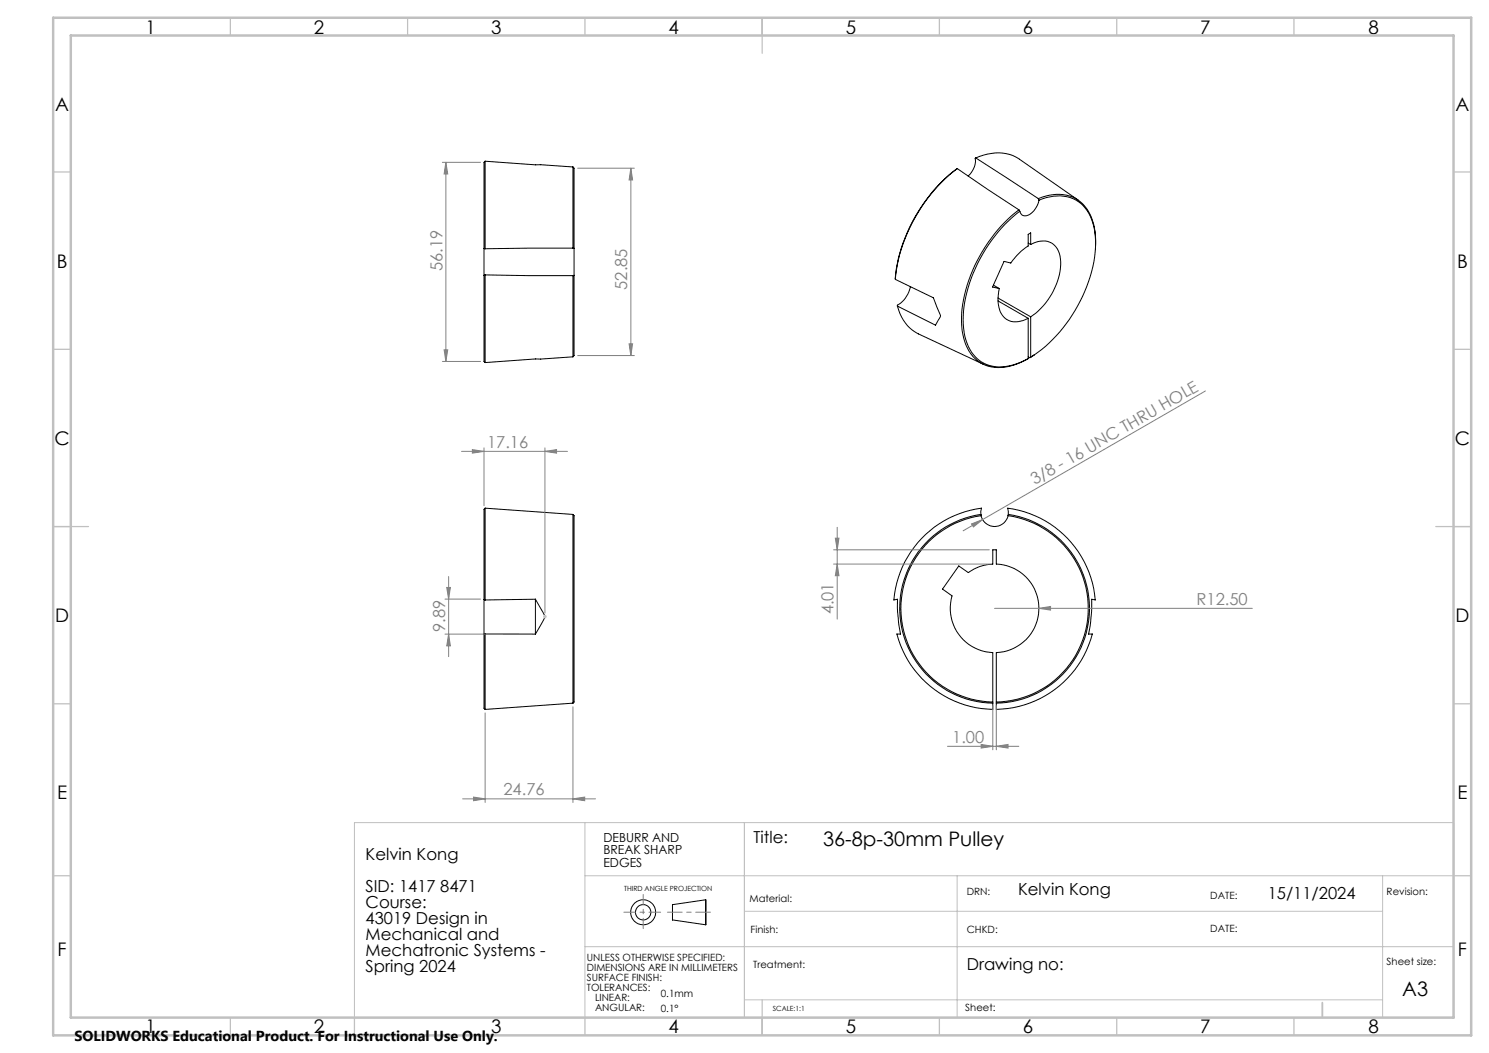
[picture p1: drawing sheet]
<svg xmlns="http://www.w3.org/2000/svg" width="420mm" height="297mm" viewBox="0 0 420 297" stroke-linecap="round" stroke-linejoin="round" font-family="sans-serif">
<g fill="none" stroke="#000" stroke-width=".28">
<path d="M136.8 45.5v24.7M136.8 45.5l24.8 1.6M136.8 45.5l-.3 .3v24.3M161.6 47.1v22.9M161.6 47.1a2.95 2.95 0 0 1 .3 2.4v20.6M270 47.6a45.8 45.8 0 0 0-17.4 31.2M270 47.6l17.4 11.6M270 47.6a44.6 44.6 0 0 0-17.4 31.2M275.2 44.6l-.1 .1a5.6 5.6 0 0 1-2 5M275.2 44.6l17.7 11.4M275.2 44.6a12.4 12.4 0 0 1 12.3 .3l16.7 11.6M287.4 59.2a42.5 42.5 0 0 0-16.2 30.5 14.5 14.5 0 0 0 4.6 12.1 11.4 11.4 0 0 0 11.9 .5l2.3-1.2"/>
<path d="M287.4 59.2l.3 .4M287.7 59.6a41.8 41.8 0 0 0-16 30.7 13.7 13.7 0 0 0 5 11.7 11.6 11.6 0 0 0 11.2 .2l2.1-1.1M292.9 56a11.2 11.2 0 0 1 12.4 1.4 16.2 16.2 0 0 1 3.7 12.8M292.9 56l.2 .5M293.1 56.5a5.2 5.2 0 0 1-4 4.4l-.9-.3-.5-1M293.1 56.5a10.9 10.9 0 0 1 12.4 1.5 15.9 15.9 0 0 1 3.5 12 41.8 41.8 0 0 1-18.3 30.7M136.5 70.1v7.5M136.5 77.6v24.3l.3 .4M136.5 70.1l.3 .1M136.8 77.5l24.8 .2M136.8 77.5v24.8M136.8 77.5l-.3 .1"/>
<path d="M161.6 70l-24.8 .2M161.6 77.7v22.9M161.6 70l.3 .1M161.9 70.1v7.6M161.9 77.7v20.5a2.95 2.95 0 0 1-.3 2.4M161.9 77.7h-.3M252.6 78.8l10.7 5.2 2 4.9a1.64 1.64 0 0 1-.8 1.6l-.6 1.2-10.8-5.4M290 68.6l.7 .4M290.7 69a5.2 5.2 0 0 1 7.6 1.3 12.5 12.5 0 0 1-.8 10.9 18.9 18.9 0 0 1-6.8 8.2M290.7 69v-3.3l-.7 .4v3.3a17.5 17.5 0 0 0-4.9 4.8l-1.9-.5-3.2 7.3 1.9 .4M253.1 86.3a11.8 11.8 0 0 0 6 7.9l18.3 8.6M256.8 80.9a7.9 7.9 0 0 1-3.7 5.2v.2"/>
<path d="M280.2 80.4l1.7 1M281.5 84.9l8.5 4.9M281.5 84.1l9.2 5.3M281.9 81.4a8.4 8.4 0 0 0 1.7 8.5 5.9 5.9 0 0 0 6.4-.1M290 89.8v11.3M290.7 89.4v11.3M161.6 100.6l-24.8 1.7M290 100.6l.5 .3M290.7 100.7l-.2 .2M291.7 100.1l-1.2 .8M136.8 143.3v25.9M136.8 143.3l24.8 1.8"/>
<path d="M136.8 143.3l-.3 .3v25.5M161.6 145.1v53.2M161.6 145.1l.3 .3v52.6l-.3 .3M276.7 145.1a26.8 26.8 0 0 0-22.9 28.2 26.8 26.8 0 0 0 26.2 25M276.7 145.1l.2-1.8a28.5 28.5 0 0 0-24.8 25.9l1.1-.2v3.7l.8 6.2-1-.1a28.5 28.5 0 0 0 27 21.3v-16a12.5 12.5 0 0 1-11.5-16l-2.6-1.9 4.5-6.6 2.7 1.9a12.3 12.3 0 0 1 6.9-2.4v-4h1v4a12.5 12.5 0 0 1 12 12.5 12.5 12.5 0 0 1-12 12.5v16a28.6 28.6 0 0 0 27.1-21.3l-1 .1 .8-6.4v-3.5l1 .2a28.4 28.4 0 0 0-24.7-25.9l.2 1.8M276.7 145.1v.3M276.7 145.4a26.4 26.4 0 0 0-22.5 27.9 26.4 26.4 0 0 0 25.8 24.7M276.7 145.4a3.9 3.9 0 0 0 3.8 3.1 3.9 3.9 0 0 0 3.8-3.1M284.3 145.4a26.4 26.4 0 0 1 22.6 27.9 26.4 26.4 0 0 1-25.9 24.7M284.4 145.1a26.8 26.8 0 0 1 22.9 28.2 26.8 26.8 0 0 1-26.3 25M284.4 145.1l-.1 .3M136.5 169.1v9.8"/>
<path d="M136.5 178.9v20.9l.3 .3M136.5 169.1l.3 .1M136.8 178.8v21.3M136.8 169.2l14.2-.2 2.7 5-2.7 4.9M136.8 178.8l14.2 .1M136.8 178.8l-.3 .1M151 169v9.9M161.6 198.3l-24.8 1.8M189.7 255.2l9.4-1.4v7l-9.4-1.3z"/>
<circle cx="181.4" cy="257.3" r="3.5"/>
<circle cx="181.4" cy="257.3" r="2.16"/>
</g>
<g fill="none" stroke="#808080" stroke-width=".28">
<path d="M124.8 45.8h10.7M125.8 45.8v56.1M125.8 45.8l.5 3.3h-1zM162.9 47.4h16M177.9 47.4v52.9M177.9 47.4l.5 3.4h-1zM125.3 98.7h1l-.5 3.2zM177.4 97h1l-.5 3.3zM124.8 101.9h10.7M162.9 100.3h16M340 110.3l-62.8 36.2M130.2 127.3h29.9"/>
<path d="M133.2 126.8l3.3 .5-3.3 .5zM136.5 126.3v16.3M153.7 127.3l3.3-.5v1zM153.7 126.3v46.6M235.1 155.1h43.9M235.1 159.1h43.9M235.6 151.8h1l-.5 3.3zM236.1 148.7v25.9M236.1 159.1l.5 3.3h-1zM274 147.8l3.2-1.3-2.6 2.1zM277.2 146.5l-5.5 3.2M125.5 178.9h24.5"/>
<path d="M125.5 169h10M126 165.7h1l-.5 3.3zM126.5 162.6v22.6M126.5 178.9l.5 3.3h-1zM280.5 171.6h72.7M293.1 171.6l3.2-.5v1zM161.6 199.4v26.9M280 199v12.5M281 199v12.5M136.8 201.1v25.2M267.3 210.5h20.1M276.8 210l3.2 .5-3.2 .5z"/>
<path d="M281 210.5l3.3-.5v1zM130.5 225.3h37.5M133.6 224.8l3.2 .5-3.2 .5zM161.6 225.3l3.3-.5v1z"/>
</g>
<g fill="none" stroke="#c0c0c0" stroke-width=".28">
<path d="M153.2 173.9h1M153.4 173.6l.7 .7M153.7 173.4v1M154.1 173.6l-.7 .7M100 232h310v55h-310zM165 232v55M210 232v55M165 247h245M210 257h180M270 247v40M390 247v40M165 267h245"/>
<path d="M210 282h180"/>
</g>
<path d="M176 257.3h10.3" fill="none" stroke="#808080" stroke-width=".28" stroke-dasharray="15.2 1.3 1.3 1.3" stroke-dashoffset="12"/>
<path d="M188.3 257.3h12.1" fill="none" stroke="#808080" stroke-width=".28" stroke-dasharray="15.2 1.3 1.3 1.3" stroke-dashoffset="11.1"/>
<path d="M181.4 261.9v-9.6" fill="none" stroke="#808080" stroke-width=".28" stroke-dasharray="15.2 1.3 1.3 1.3" stroke-dashoffset="12.3"/>
<g fill="none" stroke="#c0c0c0" stroke-width=".35">
<path d="M65 5v5M115 5v5M165 5v5M215 5v10M265 5v5M315 5v5M365 5v5M15 48.5h5M410 48.5h5M15 98.5h5M410 98.5h5M15 148.5h10"/>
<path d="M405 148.5h10M15 198.5h5M410 198.5h5M15 247h5M410 247h5M65 287v5M100 287v5M165 287v5M215 282v10M265 287v5M315 287v5M365 287v5"/>
</g>
<path d="M373 282.8v4.2" fill="none" stroke="#c0c0c0" stroke-width=".5"/>
<path d="M15 5h400v287h-400zM20 10h390v277h-390z" fill="none" stroke="#c0c0c0" stroke-width=".7"/>
<g fill="#808080">
<path d="M293.1 171.6l3.2-.5v1z"/>
<path d="M274 147.8l3.2-1.3-2.6 2.1z"/>
<path d="M153.7 127.3l3.3-.5v1zM133.2 126.8l3.3 .5-3.3 .5z"/>
<path d="M161.6 225.3l3.3-.5v1zM133.6 224.8l3.2 .5-3.2 .5z"/>
<path d="M276.8 210l3.2 .5-3.2 .5zM281 210.5l3.3-.5v1z"/>
<path d="M126.5 178.9l.5 3.3h-1zM126 165.7h1l-.5 3.3zM125.3 98.7h1l-.5 3.2zM125.8 45.8l.5 3.3h-1z"/>
<path d="M235.6 151.8h1l-.5 3.3zM236.1 159.1l.5 3.3h-1zM177.9 47.4l.5 3.4h-1zM177.4 97h1l-.5 3.3z"/>
</g>
<g font-size="5.6">
<text x="232.1" y="238.6">36-8p-30mm Pulley</text>
<text x="395.5" y="280.8">A3</text>
</g>
<g font-size="5.3">
<text x="41" y="9.5">1</text>
<text x="88.5" y="9.5">2</text>
<text x="138.5" y="9.5">3</text>
<text x="188.5" y="9.5">4</text>
<text x="238.5" y="9.5">5</text>
<text x="288.5" y="9.5">6</text>
<text x="338.5" y="9.5">7</text>
<text x="386" y="9.5">8</text>
<text x="15.6" y="31.3">A</text>
<text x="410.6" y="31.3">A</text>
<text x="16" y="75.5">B</text>
<text x="411" y="75.5">B</text>
<text x="15.4" y="125.5">C</text>
<text x="410.4" y="125.5">C</text>
<text x="15.5" y="175.5">D</text>
<text x="410.5" y="175.5">D</text>
<text x="16.1" y="225.5">E</text>
<text x="411.1" y="225.5">E</text>
<text x="16.2" y="269.8">F</text>
<text x="411.2" y="269.8">F</text>
<text x="41" y="291.5">1</text>
<text x="88.5" y="291.5">2</text>
<text x="138.5" y="291.5">3</text>
<text x="188.5" y="291.5">4</text>
<text x="238.5" y="291.5">5</text>
<text x="288.5" y="291.5">6</text>
<text x="338.5" y="291.5">7</text>
<text x="386" y="291.5">8</text>
</g>
<g font-size="4.7" fill="#808080">
<text x="124.8" y="76.5" transform="rotate(-90 124.8 76.5)">56.19</text>
<text x="176.9" y="81.7" transform="rotate(-90 176.9 81.7)">52.85</text>
<text x="137.4" y="126.3">17.16</text>
<text x="291.9" y="136.9" transform="rotate(-30 291.9 136.9)">3/8 - 16 UNC THRU HOLE</text>
<text x="235.1" y="173.3" transform="rotate(-90 235.1 173.3)">4.01</text>
<text x="337.5" y="170.6">R12.50</text>
<text x="125.5" y="178.2" transform="rotate(-90 125.5 178.2)">9.89</text>
<text x="268.6" y="209.5">1.00</text>
<text x="142" y="224.3">24.76</text>
</g>
<g font-size="4.7">
<text x="212.5" y="237.7">Title:</text>
<text x="103.1" y="242.5">Kelvin Kong</text>
<text x="103.1" y="251.5">SID: 1417 8471</text>
<text x="103.1" y="256">Course:</text>
<text x="287.2" y="252.6">Kelvin Kong</text>
<text x="357.6" y="253.6">15/11/2024</text>
<text x="103.1" y="260.6">43019 Design in</text>
<text x="103.1" y="265.1">Mechanical and</text>
<text x="103.1" y="269.6">Mechatronic Systems -</text>
<text x="103.1" y="274.1">Spring 2024</text>
<text x="272.7" y="273.5">Drawing no:</text>
</g>
<text font-size="4.1" x="21" y="293.7">SOLIDWORKS Educational Product. For Instructional Use Only.</text>
<g font-size="3.5">
<text x="170.2" y="237.4">DEBURR AND</text>
<text x="170.2" y="240.9">BREAK SHARP</text>
<text x="170.2" y="244.4">EDGES</text>
</g>
<g font-size="2.8">
<text x="211.4" y="254.5">Material:</text>
<text x="272.7" y="252.6">DRN:</text>
<text x="341.4" y="253.6">DATE:</text>
<text x="391.1" y="252.6">Revision:</text>
<text x="211.7" y="263.2">Finish:</text>
<text x="272.7" y="263.2">CHKD:</text>
<text x="341.4" y="262.9">DATE:</text>
<text x="165.5" y="271.1">UNLESS OTHERWISE SPECIFIED:</text>
<text x="165.5" y="273.9">DIMENSIONS ARE IN MILLIMETERS</text>
<text x="212.5" y="273.1">Treatment:</text>
<text x="391.1" y="272.2">Sheet size:</text>
<text x="165.5" y="276.7">SURFACE FINISH:</text>
<text x="165.5" y="279.6">TOLERANCES:</text>
<text x="186.4" y="281.2">0.1mm</text>
<text x="167.8" y="282.4">LINEAR:</text>
<text x="167.8" y="285.2">ANGULAR:</text>
<text x="186.4" y="285.4">0.1°</text>
<text x="272.3" y="285.2">Sheet:</text>
</g>
<g font-size="2">
<text x="176" y="251.2">THIRD ANGLE PROJECTION</text>
<text x="218" y="285.2">SCALE:1:1</text>
</g>
</svg>
